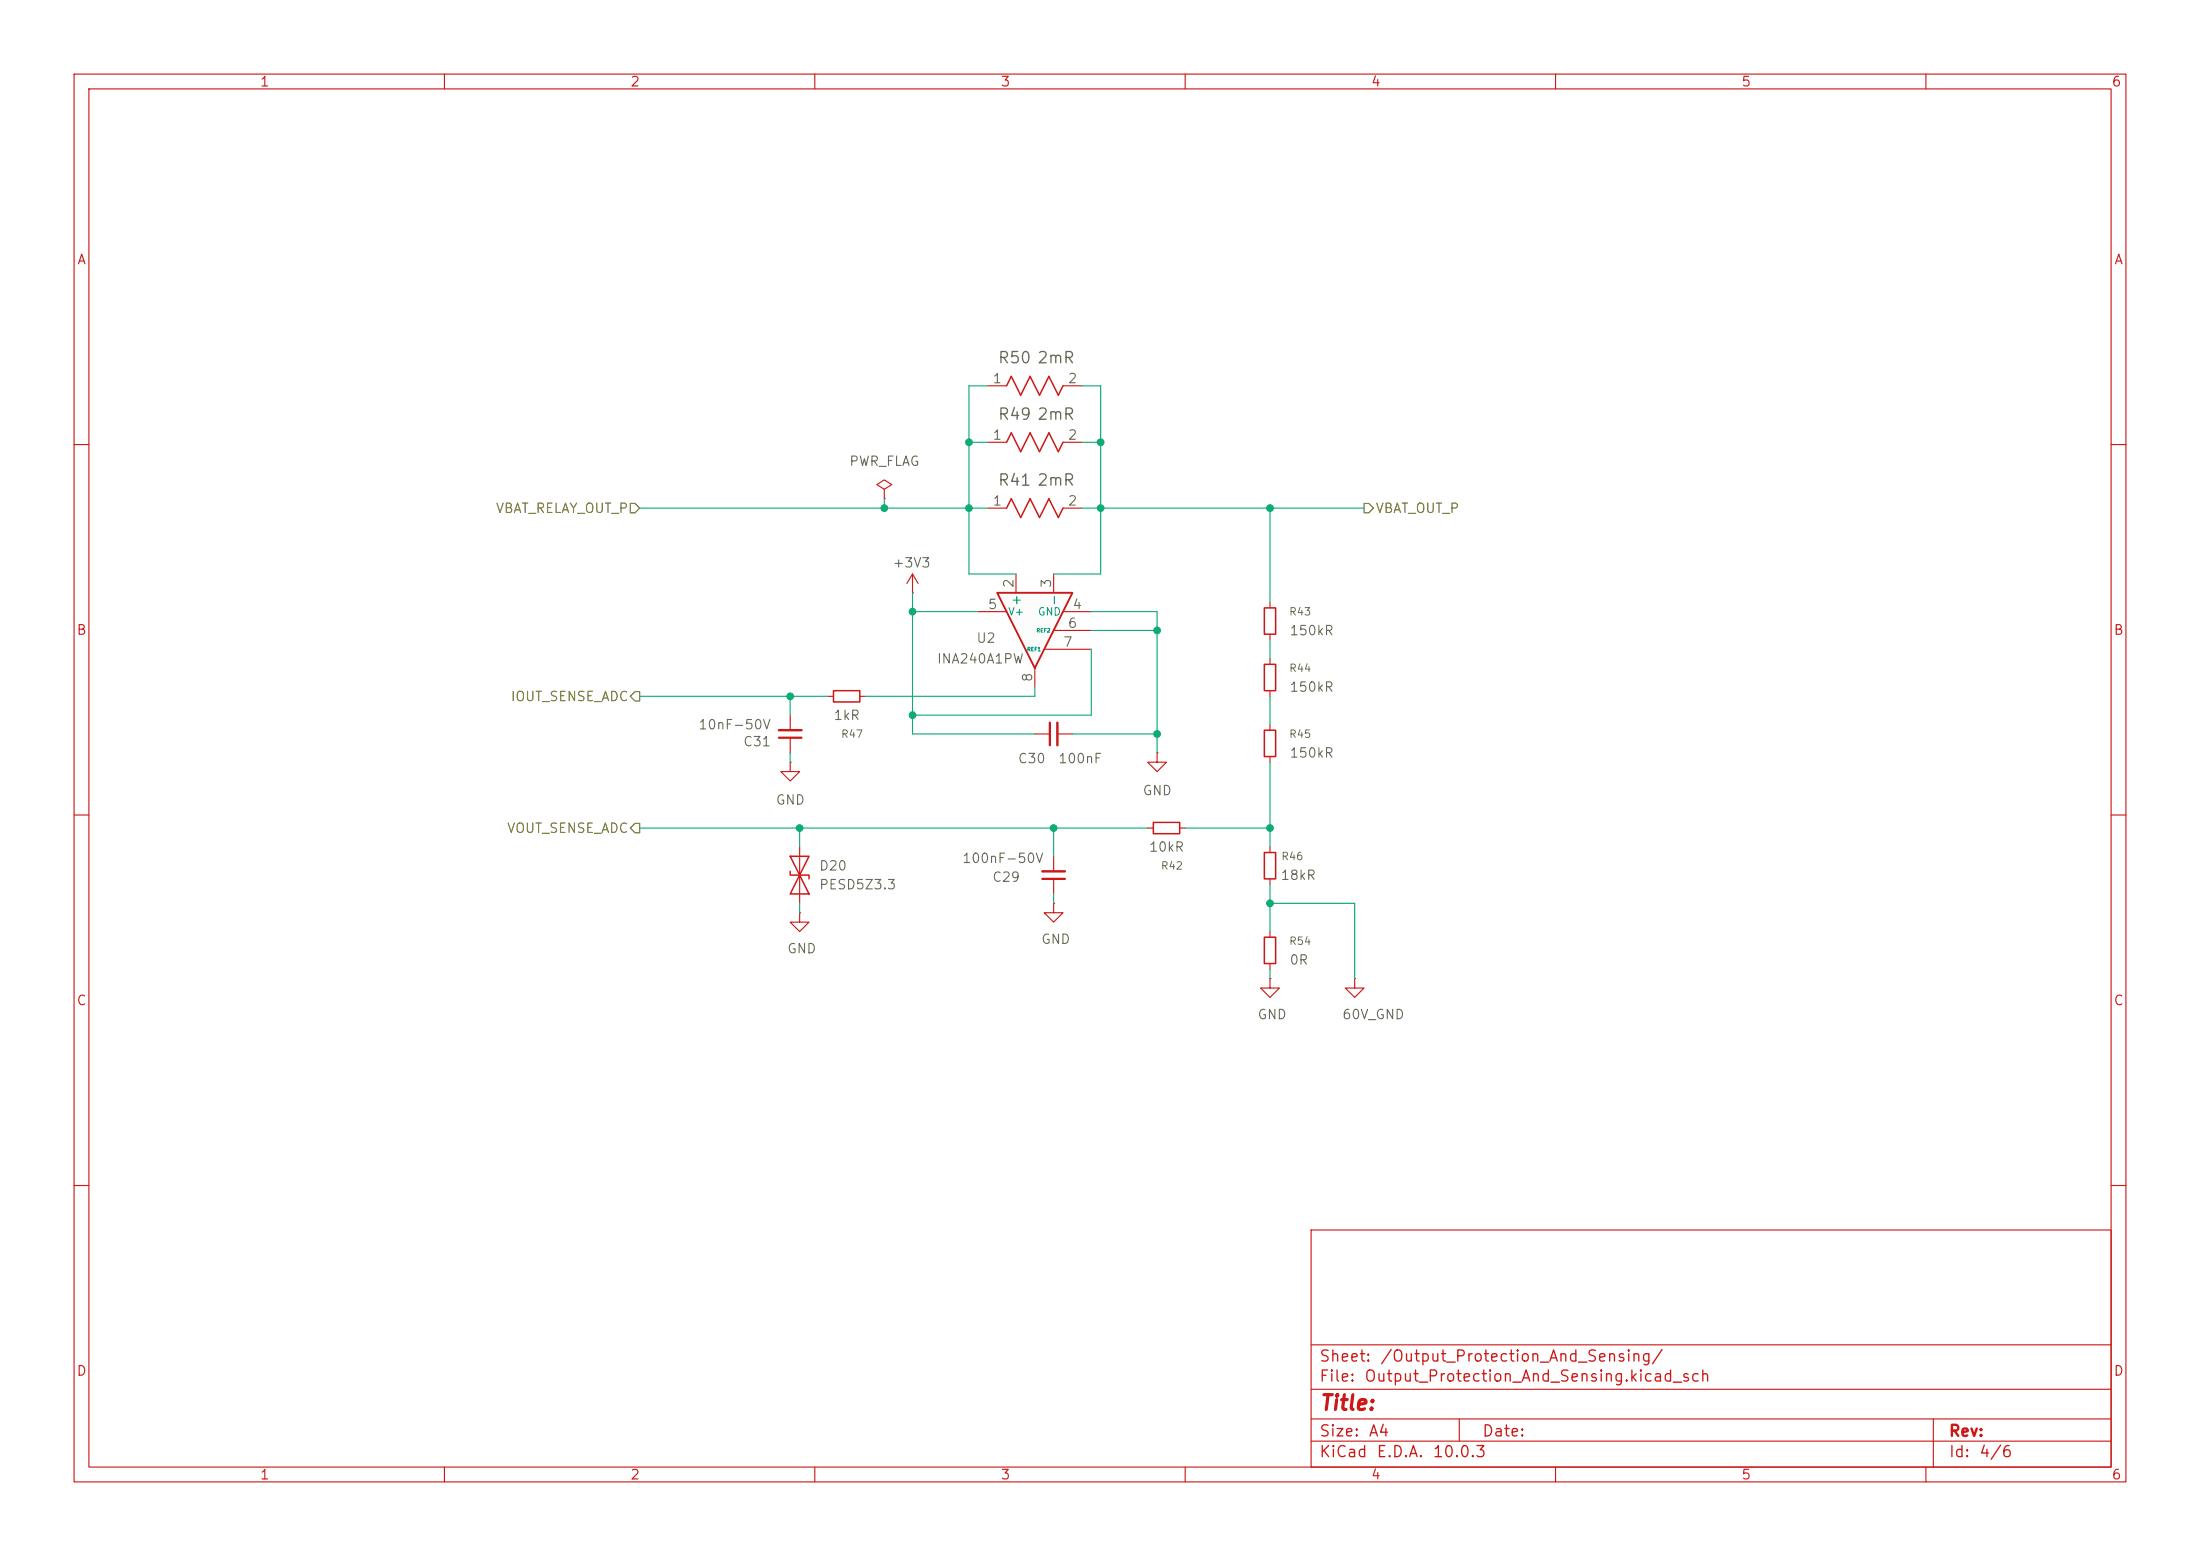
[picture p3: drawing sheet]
<svg xmlns="http://www.w3.org/2000/svg" width="297mm" height="210mm" viewBox="0 0 297 210" stroke-linecap="round" stroke-linejoin="round" font-family="sans-serif">
<g fill="none" stroke="#cc1918" stroke-width=".15">
<path d="M10 10h277v190h-277zM12 12h273v186h-273zM60 10v2M110 10v2M160 10v2M210 10v2M260 10v2M133.3 59.7h2.6M133.3 52.1h2.6M143.5 59.7h2.5M143.5 52.1h2.5M10 60h2"/>
<path d="M119.4 66l1-.6-1-.6-1 .6 1 .6v1.3M119.4 67.3h.1M123.2 77.5l-.8 1.2M123.2 77.5l.8 1.2M123.2 77.5v2.5M133.3 68.6h2.6M143.5 68.6h2.5M285 60h2M123.2 80h.1M139.7 99.1h2M142.7 99.1h2.1M171.4 88.9v.8"/>
<path d="M171.4 93.2v.8M10 110h2M285 110h2M171.4 132.1v1.3h1.3l-1.3 1.2-1.2-1.2h1.2M171.4 132.1h.1M10 160h2M177 166h108v32h-108zM285 160h2M60 198v2M110 198v2M160 198v2M177 194.5h108"/>
<path d="M177 191.5h108M177 187.5h108M177 181.5h108M197 191.5v3M210 198v2M260 198v2M261 191.5v6.5"/>
</g>
<path d="M141.7 97.5v3.1" fill="none" stroke="#cc1918" stroke-width=".3"/>
<path d="M142.7 97.5v3.1" fill="none" stroke="#cc1918" stroke-width=".33"/>
<path d="M135.9 59.7l.6-1.3 1.3 2.6 1.3-2.6 1.2 2.6 1.3-2.6 1.3 2.6 .6-1.3M135.9 52.1l.6-1.3 1.3 2.5 1.3-2.5 1.2 2.5 1.3-2.5 1.3 2.5 .6-1.2M135.9 68.6l.6-1.3 1.3 2.6 1.3-2.6 1.2 2.6 1.3-2.6 1.3 2.6 .6-1.3M170.7 89.7h1.5v3.5h-1.5z" fill="none" stroke="#cc1918" stroke-width=".2"/>
<path d="M134.6 80h10.2l-5.1 10.2z" fill="#fcfcfc"/>
<path d="M134.6 80h10.2l-5.1 10.2z" fill="none" stroke="#cc1918" stroke-width=".25"/>
<g fill="none" stroke="#cc1918" stroke-width=".15">
<path d="M137.2 77.5v2.5M142.2 77.5v2.5M106.7 96.5v2.1M106.7 99.6v2M111.8 94h.7M116.1 94h.7M132.1 82.6h3.8M139.7 90.2v2.5M141 87.6h6.3M142.2 85.1h5.1M143.5 82.6h3.8M171.4 81.3v.7"/>
<path d="M171.4 85.6v.8M171.4 97.8v.8M106.7 102.9v1.2h1.2l-1.2 1.3-1.3-1.3h1.3M106.7 102.9h.1M107.9 114.3v7.6M142.2 115.6v2M142.2 118.6v2.1M154.9 111.8h.8M156.2 101.6v1.3h1.3l-1.3 1.2-1.3-1.2h1.3M156.2 101.6h.1M159.3 111.8h.7M171.4 102.1v.8"/>
<path d="M171.4 114.3v.8M171.4 118.6v.8M107.9 123.2v1.3h1.3l-1.3 1.2-1.2-1.2h1.2M107.9 123.2h.1M142.2 121.9v1.3h1.3l-1.3 1.3-1.2-1.3h1.2M142.2 121.9h.1M171.4 125.7v.8M171.4 130v.8M182.9 132.1v1.3h1.2l-1.2 1.2-1.3-1.2h1.3M182.9 132.1h.1"/>
</g>
<path d="M112.5 93.2h3.6v1.5h-3.6zM170.7 98.6h1.5v3.5h-1.5zM170.7 82h1.5v3.6h-1.5zM106.7 115.6h2.5l-1.3 2.5zM106.7 117.6v.5h2.5v.5M107.9 118.1l1.3 2.6h-2.5zM155.7 111h3.6v1.5h-3.6zM170.7 115.1h1.5v3.5h-1.5zM170.7 126.5h1.5v3.5h-1.5z" fill="none" stroke="#cc1918" stroke-width=".2"/>
<path d="M105.2 99.6h3M140.7 118.6h3.1" fill="none" stroke="#cc1918" stroke-width=".3"/>
<path d="M105.2 98.6h3M140.7 117.6h3.1" fill="none" stroke="#cc1918" stroke-width=".33"/>
<path d="M184.1 67.9h.7l.6 .7-.6 .6h-.7zM85.7 93.3h.7v1.3h-.7l-.6-.6z" fill="none" stroke="#848400" stroke-width=".15"/>
<path d="M85.1 67.9h.6l.7 .7-.7 .6h-.6zM85.7 111.1h.7v1.3h-.7l-.6-.6z" fill="none" stroke="#848400" stroke-width=".16"/>
<g fill="none" stroke="#0dab76" stroke-width=".15">
<path d="M130.8 59.7h2.5M133.3 52.1h-2.5v25.4h6.4M146 52.1h2.6v25.4h-6.4M146 59.7h2.6M86.4 68.6h46.9M119.4 67.3v1.3M146 68.6h38.1M171.4 68.6v12.7M86.4 94h25.4M106.7 94v2.5M123.2 80v19.1h16.5M123.2 82.6h8.9"/>
<path d="M139.7 92.7v1.3h-22.9M144.8 99.1h11.4M147.3 82.6h8.9v19M147.3 85.1h8.9M147.3 87.6v8.9h-24.1M171.4 86.4v2.5M171.4 94v3.8M86.4 111.8h68.5M106.7 101.6v1.3M107.9 111.8v2.5M142.2 111.8v3.8M160 111.8h11.4"/>
<path d="M171.4 102.9v11.4M171.4 119.4v6.3M107.9 121.9v1.3M142.2 120.7v1.2M171.4 130.8v1.3M171.4 121.9h11.5v10.2"/>
</g>
<g fill="#0dab76" stroke="#0dab76" stroke-width=".14">
<circle cx="123.2" cy="96.5" r=".46"/>
<circle cx="123.2" cy="82.6" r=".46"/>
<circle cx="130.8" cy="68.6" r=".46"/>
<circle cx="142.2" cy="111.8" r=".46"/>
<circle cx="130.8" cy="59.7" r=".46"/>
<circle cx="156.2" cy="85.1" r=".46"/>
<circle cx="156.2" cy="99.1" r=".46"/>
<circle cx="171.4" cy="121.9" r=".46"/>
<circle cx="148.6" cy="68.6" r=".46"/>
<circle cx="171.4" cy="111.8" r=".46"/>
<circle cx="171.4" cy="68.6" r=".46"/>
<circle cx="148.6" cy="59.7" r=".46"/>
<circle cx="119.4" cy="68.6" r=".46"/>
<circle cx="107.9" cy="111.8" r=".46"/>
<circle cx="106.7" cy="94" r=".46"/>
</g>
<text font-size="2" fill="#cc1918" x="178" y="190.8">Title:</text>
<g font-size="1.5" fill="#666">
<text x="134.6" y="49.4">R50</text>
<text x="139.9" y="49.4">2mR</text>
<text x="134.6" y="57">R49</text>
<text x="139.9" y="57">2mR</text>
<text x="134.6" y="65.9">R41</text>
<text x="139.9" y="65.9">2mR</text>
</g>
<g font-size="1.5" fill="#cc1918">
<text x="178" y="184.2">Sheet:</text>
<text x="186.2" y="184.2">/Output_Protection_And_Sensing/</text>
<text x="178" y="186.9">File:</text>
<text x="184.1" y="186.9">Output_Protection_And_Sensing.kicad_sch</text>
<text x="178" y="197.1">KiCad</text>
<text x="178" y="194.3">Size:</text>
<text x="184.7" y="194.3">A4</text>
<text x="185.7" y="197.1">E.D.A.</text>
<text x="193.3" y="197.1">10.0.3</text>
<text x="200" y="194.3">Date:</text>
<text x="263" y="194.3">Rev:</text>
<text x="263" y="197.1">Id:</text>
<text x="267.1" y="197.1">4/6</text>
</g>
<g font-size="1.3" fill="#cc1918">
<text x="35" y="12">1</text>
<text x="85" y="12">2</text>
<text x="135" y="12">3</text>
<text x="185" y="12">4</text>
<text x="235" y="12">5</text>
<text x="285" y="12">6</text>
<text x="10.3" y="36">A</text>
<text x="285.3" y="36">A</text>
<text x="10.3" y="86">B</text>
<text x="285.3" y="86">B</text>
<text x="10.3" y="136">C</text>
<text x="285.3" y="136">C</text>
<text x="10.3" y="186">D</text>
<text x="285.3" y="186">D</text>
<text x="35" y="200">1</text>
<text x="85" y="200">2</text>
<text x="135" y="200">3</text>
<text x="185" y="200">4</text>
<text x="235" y="200">5</text>
<text x="285" y="200">6</text>
</g>
<g font-size="1.3" fill="#666">
<text x="133.9" y="52">1</text>
<text x="144.1" y="52">2</text>
<text x="133.9" y="59.7">1</text>
<text x="144.1" y="59.7">2</text>
<text x="114.6" y="63.2">PWR_FLAG</text>
<text x="133.9" y="68.6">1</text>
<text x="144.1" y="68.6">2</text>
<text x="120.4" y="76.9">+3V3</text>
<text x="133.3" y="82.5">5</text>
<text x="137.1" y="79.4" transform="rotate(-90 137.1 79.4)">2</text>
<text x="142.2" y="79.4" transform="rotate(-90 142.2 79.4)">3</text>
<text x="144.7" y="82.5">4</text>
<text x="126.4" y="89.9">INA240A1PW</text>
<text x="131.7" y="87.1">U2</text>
<text x="143.4" y="87.6">7</text>
<text x="144.1" y="85.1">6</text>
<text x="174" y="86.1">150kR</text>
<text x="139.7" y="92.1" transform="rotate(-90 139.7 92.1)">8</text>
<text x="174" y="93.7">150kR</text>
<text x="94.2" y="98.8">10nF-50V</text>
<text x="100.2" y="101">C31</text>
<text x="112.4" y="97.5">1kR</text>
<text x="137.3" y="103.3">C30</text>
<text x="142.8" y="103.3">100nF</text>
<text x="154.2" y="107.7">GND</text>
<text x="174" y="102.6">150kR</text>
<text x="104.6" y="108.9">GND</text>
<text x="110.5" y="117.8">D20</text>
<text x="129.8" y="116.8">100nF-50V</text>
<text x="133.9" y="119.3">C29</text>
<text x="155" y="115.3">10kR</text>
<text x="172.8" y="119.1">18kR</text>
<text x="110.5" y="120.4">PESD5Z3.3</text>
<text x="106.2" y="129">GND</text>
<text x="140.5" y="127.7">GND</text>
<text x="174" y="130.5">0R</text>
<text x="169.7" y="137.9">GND</text>
<text x="181.1" y="137.9">60V_GND</text>
</g>
<g font-size="1.3" fill="#848400">
<text x="66.8" y="69.6">VBAT_RELAY_OUT_P</text>
<text x="185.6" y="69.6">VBAT_OUT_P</text>
<text x="68.9" y="95">IOUT_SENSE_ADC</text>
<text x="68.3" y="112.7">VOUT_SENSE_ADC</text>
</g>
<g font-size="1.3" fill="#008484">
<text x="138.1" y="81.9" transform="rotate(-90 138.1 81.9)">+</text>
<text x="143.2" y="81.9" transform="rotate(-90 143.2 81.9)">-</text>
</g>
<g font-size="1" fill="#008484">
<text x="136" y="83.3">V+</text>
<text x="140" y="83.3">GND</text>
</g>
<g font-size="1" fill="#666">
<text x="174" y="83.3">R43</text>
<text x="174" y="90.9">R44</text>
<text x="113.5" y="99.8">R47</text>
<text x="174" y="99.8">R45</text>
<text x="156.6" y="117.6">R42</text>
<text x="172.9" y="116.3">R46</text>
<text x="174" y="127.8">R54</text>
</g>
<g font-size=".5" fill="#008484">
<text x="138.6" y="88">REF1</text>
<text x="139.9" y="85.5">REF2</text>
</g>
</svg>
